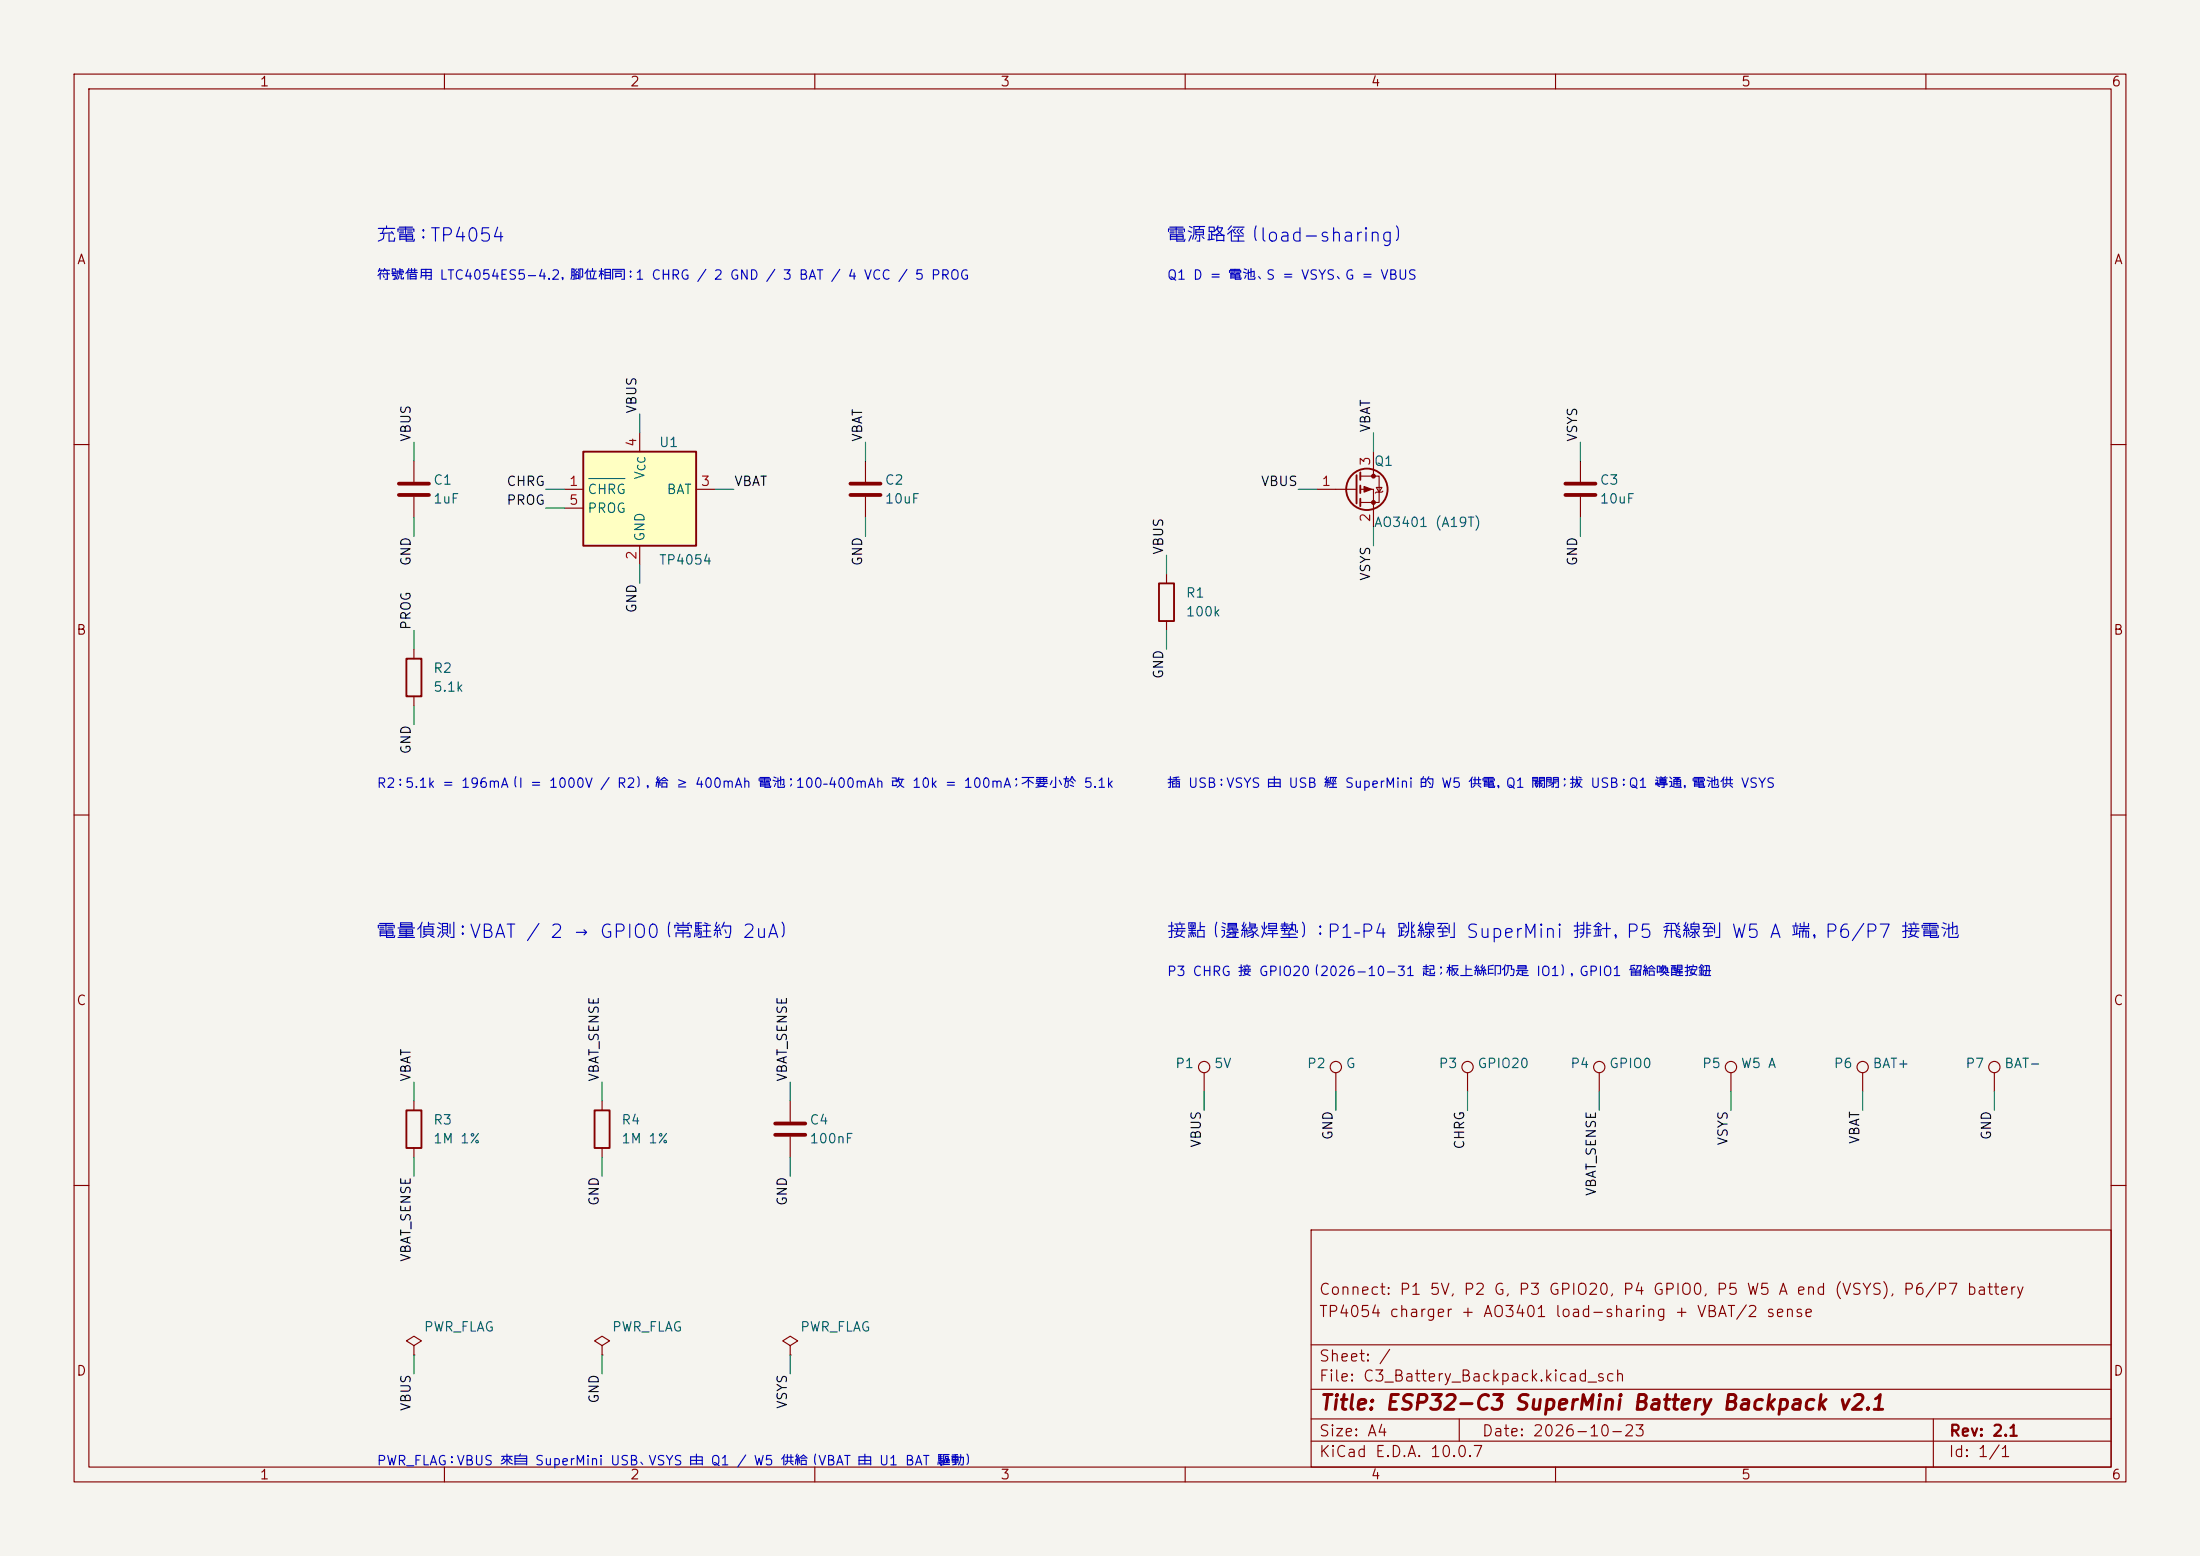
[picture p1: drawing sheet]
<svg xmlns="http://www.w3.org/2000/svg" width="297mm" height="210mm" viewBox="0 0 297 210" stroke-linecap="round" stroke-linejoin="round" font-family="sans-serif">
<path d="M0 0h297v210h-297z" fill="#f5f4ef" stroke="#f5f4ef" stroke-width=".14"/>
<g fill="none" stroke="#840000" stroke-width=".15">
<path d="M10 10h277v190h-277zM12 12h273v186h-273zM60 10v2M110 10v2M160 10v2M210 10v2M260 10v2M10 60h2M116.8 62.2v2.8M116.8 67.1v2.8M157.5 77.5v1.2M285 60h2"/>
<path d="M55.9 87.6v1.3M55.9 94v1.3M157.5 83.8v1.3M10 110h2M285 110h2M55.9 148.6v1.3M55.9 154.9v1.3M180.3 144.8v2.5M233.7 144.8v2.5M269.2 144.8v2.5M10 160h2M177 166h108v32h-108z"/>
<path d="M285 160h2M55.9 181.6l1-.6-1-.7-1 .7 1 .6v1.3M55.9 182.9h.1M60 198v2M81.3 181.6l1-.6-1-.7-1 .7 1 .6v1.3M81.3 182.9h.1M106.7 181.6l1-.6-1-.7-1 .7 1 .6v1.3M106.7 182.9h.1M110 198v2M160 198v2M177 194.5h108M177 191.5h108"/>
<path d="M177 187.5h108M177 181.5h108M197 191.5v3M210 198v2M260 198v2M261 191.5v6.5"/>
<circle cx="180.3" cy="144" r=".76"/>
<circle cx="233.7" cy="144" r=".76"/>
<circle cx="269.2" cy="144" r=".76"/>
</g>
<path d="M156.5 78.7h2v5.1h-2zM54.9 88.9h2v5.1h-2zM54.9 149.9h2v5h-2z" fill="none" stroke="#840000" stroke-width=".25"/>
<path d="M114.8 65.3h4.1M114.8 66.8h4.1" fill="none" stroke="#840000" stroke-width=".51"/>
<path d="M78.7 61h15.3v12.7h-15.3z" fill="#ffffc2"/>
<g fill="none" stroke="#840000" stroke-width=".25">
<path d="M78.7 61h15.3v12.7h-15.3zM183.1 64.1v3.8M183.6 63.8v1M183.6 65.5v1M183.6 67.3v1M80.3 149.9h2v5h-2z"/>
<circle cx="184.5" cy="66" r="2.79"/>
</g>
<g fill="none" stroke="#840000" stroke-width=".15">
<path d="M86.4 58.4v2.6M55.9 62.2v2.8M55.9 67.1v2.8M76.2 66h2.5M76.2 68.6h2.5M86.4 73.7v2.5M94 66h2.5M177.8 66h5.3M183.6 64.3h2.6v3.5h-2.6M183.6 66h1.8v5.1M185.4 61v3.3M185.8 65.8h.8l-.4 .6z"/>
<path d="M186.7 66.3l-.1 .1h-.8l-.1 .1M213.4 62.2v2.8M213.4 67.1v2.8M81.3 148.6v1.3M81.3 154.9v1.3M106.7 148.6v2.8M106.7 153.4v2.8M162.6 144.8v2.5M198.1 144.8v2.5M215.9 144.8v2.5M251.5 144.8v2.5"/>
<circle cx="162.6" cy="144" r=".76"/>
<circle cx="198.1" cy="144" r=".76"/>
<circle cx="215.9" cy="144" r=".76"/>
<circle cx="251.5" cy="144" r=".76"/>
</g>
<path d="M79.5 64.6h4.9" fill="none" stroke="#006464" stroke-width=".15"/>
<path d="M53.8 65.3h4.1M53.8 66.8h4.1M211.3 65.3h4.1M211.3 66.8h4.1M104.6 151.6h4.1M104.6 153.2h4.1" fill="none" stroke="#840000" stroke-width=".51"/>
<g fill="#840000" stroke="#840000" stroke-width=".15">
<path d="M184.1 65.7l1.1 .3-1.1 .4z"/>
<circle cx="185.4" cy="64.3" r=".25"/>
<circle cx="185.4" cy="67.8" r=".25"/>
</g>
<g fill="none" stroke="#009600" stroke-width=".15">
<path d="M55.9 59.7v2.5M86.4 55.9v2.5M116.8 59.7v2.5M185.4 58.4v2.6M213.4 59.7v2.5M55.9 69.9v2.5M73.7 66h2.5M73.7 68.6h2.5M86.4 76.2v2.5M96.5 66h2.6M116.8 69.9v2.5M157.5 74.9v2.6"/>
<path d="M175.3 66h2.5M185.4 71.1v2.6M213.4 69.9v2.5M55.9 85.1v2.5M55.9 95.3v2.5M157.5 85.1v2.5M55.9 146.1v2.5M55.9 156.2v2.6M81.3 146.1v2.5M81.3 156.2v2.6M106.7 146.1v2.5M106.7 156.2v2.6"/>
<path d="M162.6 147.3v2.6M180.3 147.3v2.6M198.1 147.3v2.6M215.9 147.3v2.6M233.7 147.3v2.6M251.5 147.3v2.6M269.2 147.3v2.6M55.9 182.9v2.5M81.3 182.9v2.5M106.7 182.9v2.5"/>
</g>
<text font-size="2" fill="#840000" x="178" y="190.8">Title: ESP32-C3 SuperMini Battery Backpack v2.1</text>
<g font-size="1.8" fill="#0000c2">
<text x="50.7" y="33.1">充電：TP4054</text>
<text x="157.4" y="33.1">電源路徑（load-sharing）</text>
<text x="50.7" y="127.1">電量偵測：VBAT / 2 → GPIO0（常駐約 2uA）</text>
<text x="157.4" y="127.1">接點（邊緣焊墊）：P1–P4 跳線到 SuperMini 排針，P5 飛線到 W5 A 端，P6/P7 接電池</text>
</g>
<g font-size="1.5" fill="#840000">
<text x="178" y="178.1">TP4054 charger + AO3401 load-sharing + VBAT/2 sense</text>
<text x="178" y="175.1">Connect: P1 5V, P2 G, P3 GPIO20, P4 GPIO0, P5 W5 A end (VSYS), P6/P7 battery</text>
<text x="178" y="184.1">Sheet: /</text>
<text x="178" y="186.8">File: C3_Battery_Backpack.kicad_sch</text>
<text x="178" y="197">KiCad E.D.A. 10.0.7</text>
<text x="178" y="194.2">Size: A4</text>
<text x="200" y="194.2">Date: 2026-10-23</text>
<text x="263" y="197">Id: 1/1</text>
<text x="263" y="194.2">Rev: 2.1</text>
</g>
<g font-size="1.3" fill="#840000">
<text x="35" y="12">1</text>
<text x="85" y="12">2</text>
<text x="135" y="12">3</text>
<text x="185" y="12">4</text>
<text x="235" y="12">5</text>
<text x="285" y="12">6</text>
<text x="10.3" y="36">A</text>
<text x="285.3" y="36">A</text>
<text x="10.2" y="86">B</text>
<text x="285.2" y="86">B</text>
<text x="10.2" y="136">C</text>
<text x="285.2" y="136">C</text>
<text x="10.2" y="186">D</text>
<text x="285.2" y="186">D</text>
<text x="35" y="200">1</text>
<text x="85" y="200">2</text>
<text x="135" y="200">3</text>
<text x="185" y="200">4</text>
<text x="235" y="200">5</text>
<text x="285" y="200">6</text>
</g>
<g font-size="1.3" fill="#0000c2">
<text x="50.8" y="38.1">符號借用 LTC4054ES5-4.2，腳位相同：1 CHRG / 2 GND / 3 BAT / 4 VCC / 5 PROG</text>
<text x="157.5" y="38.1">Q1 D = 電池、S = VSYS、G = VBUS</text>
<text x="50.8" y="106.7">R2：5.1k = 196mA（I = 1000V / R2），給 ≥ 400mAh 電池；100–400mAh 改 10k = 100mA；不要小於 5.1k</text>
<text x="157.5" y="106.7">插 USB：VSYS 由 USB 經 SuperMini 的 W5 供電，Q1 關閉；拔 USB：Q1 導通，電池供 VSYS</text>
<text x="157.5" y="132.1">P3 CHRG 接 GPIO20（2026-10-31 起；板上絲印仍是 IO1），GPIO1 留給喚醒按鈕</text>
<text x="50.8" y="198.1">PWR_FLAG：VBUS 來自 SuperMini USB、VSYS 由 Q1 / W5 供給（VBAT 由 U1 BAT 驅動）</text>
</g>
<g font-size="1.3" fill="#0f0f0f">
<text x="55.8" y="59.7" transform="rotate(-90 55.8 59.7)">VBUS</text>
<text x="86.2" y="55.9" transform="rotate(-90 86.2 55.9)">VBUS</text>
<text x="116.7" y="59.7" transform="rotate(-90 116.7 59.7)">VBAT</text>
<text x="185.3" y="58.4" transform="rotate(-90 185.3 58.4)">VBAT</text>
<text x="213.2" y="59.7" transform="rotate(-90 213.2 59.7)">VSYS</text>
<text x="68.3" y="65.9">CHRG</text>
<text x="99" y="65.9">VBAT</text>
<text x="170.1" y="65.9">VBUS</text>
<text x="68.3" y="68.5">PROG</text>
<text x="55.8" y="76.5" transform="rotate(-90 55.8 76.5)">GND</text>
<text x="116.7" y="76.5" transform="rotate(-90 116.7 76.5)">GND</text>
<text x="157.4" y="75" transform="rotate(-90 157.4 75)">VBUS</text>
<text x="213.2" y="76.5" transform="rotate(-90 213.2 76.5)">GND</text>
<text x="86.2" y="82.8" transform="rotate(-90 86.2 82.8)">GND</text>
<text x="185.3" y="78.5" transform="rotate(-90 185.3 78.5)">VSYS</text>
<text x="55.8" y="85.1" transform="rotate(-90 55.8 85.1)">PROG</text>
<text x="157.4" y="91.7" transform="rotate(-90 157.4 91.7)">GND</text>
<text x="55.8" y="101.9" transform="rotate(-90 55.8 101.9)">GND</text>
<text x="55.8" y="146.1" transform="rotate(-90 55.8 146.1)">VBAT</text>
<text x="81.2" y="146.1" transform="rotate(-90 81.2 146.1)">VBAT_SENSE</text>
<text x="106.6" y="146.1" transform="rotate(-90 106.6 146.1)">VBAT_SENSE</text>
<text x="162.4" y="155" transform="rotate(-90 162.4 155)">VBUS</text>
<text x="180.2" y="154" transform="rotate(-90 180.2 154)">GND</text>
<text x="198" y="155.2" transform="rotate(-90 198 155.2)">CHRG</text>
<text x="233.6" y="154.7" transform="rotate(-90 233.6 154.7)">VSYS</text>
<text x="251.3" y="154.5" transform="rotate(-90 251.3 154.5)">VBAT</text>
<text x="269.1" y="154" transform="rotate(-90 269.1 154)">GND</text>
<text x="215.8" y="161.5" transform="rotate(-90 215.8 161.5)">VBAT_SENSE</text>
<text x="81.2" y="162.8" transform="rotate(-90 81.2 162.8)">GND</text>
<text x="106.6" y="162.8" transform="rotate(-90 106.6 162.8)">GND</text>
<text x="55.8" y="170.4" transform="rotate(-90 55.8 170.4)">VBAT_SENSE</text>
<text x="55.8" y="190.5" transform="rotate(-90 55.8 190.5)">VBUS</text>
<text x="81.2" y="189.5" transform="rotate(-90 81.2 189.5)">GND</text>
<text x="106.6" y="190.2" transform="rotate(-90 106.6 190.2)">VSYS</text>
</g>
<g font-size="1.3" fill="#006464">
<text x="58.4" y="65.7">C1</text>
<text x="87.3" y="64.8" transform="rotate(-90 87.3 64.8)">V</text>
<text x="88.9" y="60.7">U1</text>
<text x="119.4" y="65.7">C2</text>
<text x="185.4" y="63.2">Q1</text>
<text x="215.9" y="65.7">C3</text>
<text x="58.4" y="68.3">1uF</text>
<text x="79.2" y="67">CHRG</text>
<text x="79.2" y="69.5">PROG</text>
<text x="89.9" y="67">BAT</text>
<text x="119.4" y="68.3">10uF</text>
<text x="185.4" y="71.4">AO3401 (A19T)</text>
<text x="215.9" y="68.3">10uF</text>
<text x="87.3" y="73.2" transform="rotate(-90 87.3 73.2)">GND</text>
<text x="88.9" y="76.5">TP4054</text>
<text x="160" y="81">R1</text>
<text x="160" y="83.5">100k</text>
<text x="58.4" y="91.1">R2</text>
<text x="58.4" y="93.7">5.1k</text>
<text x="158.6" y="144.5">P1</text>
<text x="163.8" y="144.5">5V</text>
<text x="176.4" y="144.5">P2</text>
<text x="181.6" y="144.5">G</text>
<text x="194.1" y="144.5">P3</text>
<text x="199.4" y="144.5">GPIO20</text>
<text x="211.9" y="144.5">P4</text>
<text x="217.2" y="144.5">GPIO0</text>
<text x="229.7" y="144.5">P5</text>
<text x="234.9" y="144.5">W5 A</text>
<text x="247.5" y="144.5">P6</text>
<text x="252.7" y="144.5">BAT+</text>
<text x="265.3" y="144.5">P7</text>
<text x="270.5" y="144.5">BAT-</text>
<text x="58.4" y="152.1">R3</text>
<text x="58.4" y="154.6">1M 1%</text>
<text x="83.8" y="152.1">R4</text>
<text x="83.8" y="154.6">1M 1%</text>
<text x="109.2" y="152.1">C4</text>
<text x="109.2" y="154.6">100nF</text>
<text x="57.1" y="180">PWR_FLAG</text>
<text x="82.5" y="180">PWR_FLAG</text>
<text x="107.9" y="180">PWR_FLAG</text>
</g>
<g font-size="1.3" fill="#a90000">
<text x="76.7" y="65.9">1</text>
<text x="86.2" y="60.4" transform="rotate(-90 86.2 60.4)">4</text>
<text x="94.5" y="65.9">3</text>
<text x="178.3" y="65.9">1</text>
<text x="185.3" y="63" transform="rotate(-90 185.3 63)">3</text>
<text x="76.7" y="68.4">5</text>
<text x="185.3" y="70.6" transform="rotate(-90 185.3 70.6)">2</text>
<text x="86.2" y="75.7" transform="rotate(-90 86.2 75.7)">2</text>
</g>
<text font-size="1" fill="#006464" x="87.4" y="63.7" transform="rotate(-90 87.4 63.7)">CC</text>
</svg>
